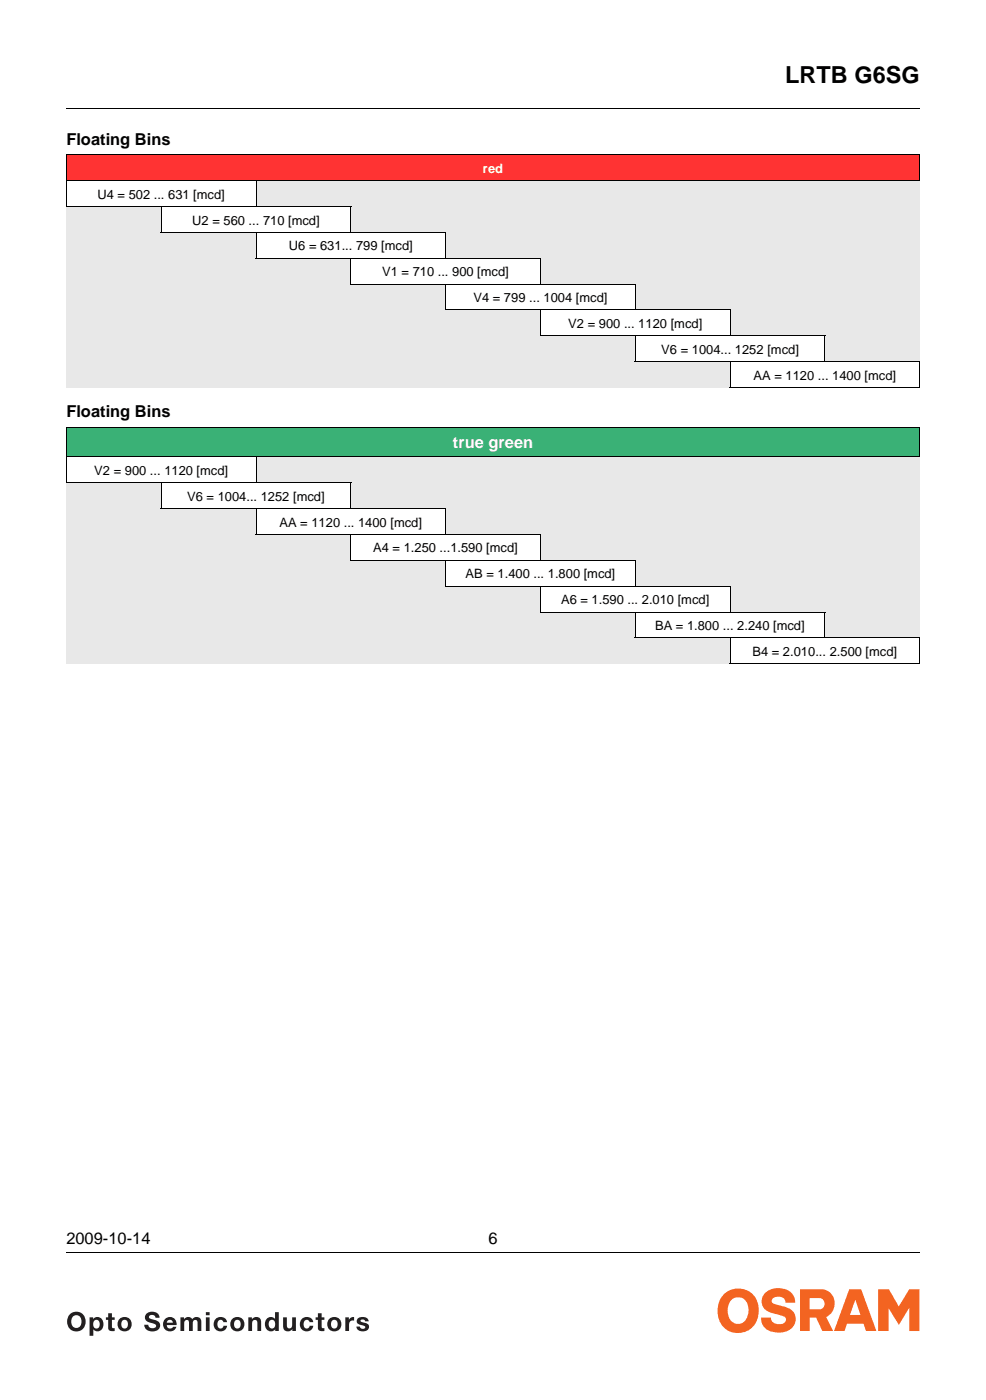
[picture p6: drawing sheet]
<svg xmlns="http://www.w3.org/2000/svg" width="207mm" height="294mm" viewBox="0 0 207 294" stroke-linecap="round" stroke-linejoin="round" font-family="sans-serif">
<path d="M13.9 22.8v.1zM13.9 263.2v.2z" fill="#000"/>
<path d="M13.9 22.9h179.3M13.9 263.3h179.3" fill="none" stroke="#000" stroke-width=".21"/>
<path d="M13.9 270.7h179.3v10.3h-179.3z" fill="#fff"/>
<g fill="#f36421">
<path d="M160.6 271.8a4.2 4.2 0 0 1 6 .3l.2 .5 .2 1.2-2-.1a1.6 1.6 0 0 0-1.2-1.2 1.6 1.6 0 0 0-1.6 .5v.7l.3 .3 1.2 .3a4.3 4.3 0 0 1 3.3 2 2.87 2.87 0 0 1-2.7 3.7 3.5 3.5 0 0 1-4.4-2.5l-.1-.6h2.1a1.77 1.77 0 0 0 2.8 1.1 .78 .78 0 0 0-.1-1.3l-1.2-.4a5.5 5.5 0 0 1-2.9-1.3 2.46 2.46 0 0 1 .1-3.2z"/>
<path d="M184.4 270.9h2.3l2.1 3.7 2.2-3.7h2.1v8.8h-2.1v-4.9l-2.2 3.6-2.2-3.4v4.7h-2.2z"/>
</g>
<g fill="#f36421">
<path d="M178.4 270.9h2.5l3.2 8.8h-2.2l-.6-1.5h-3.4l-.5 1.5h-2.2zM179.6 273.1l-1.1 3.2h2.2z" fill-rule="evenodd"/>
<path d="M168 270.9h4.5a3 3 0 0 1 2.8 2.6 3 3 0 0 1-1.8 3.3l1.5 2.9h-2.3l-1.3-2.8h-1.3v2.8h-2.1zM170 272.8h2.1a1.19 1.19 0 0 1 1.1 1.2 1.19 1.19 0 0 1-1 1.2h-2.2z" fill-rule="evenodd"/>
<path d="M152.2 271.8a5.1 5.1 0 0 0 .5 7.8 4.4 4.4 0 0 0 6.6-4.1 4.3 4.3 0 0 0-2.3-4.3 4.3 4.3 0 0 0-4.8 .6zM153.5 273.3a2.12 2.12 0 0 1 2.4-.5 2.12 2.12 0 0 1 1.3 2 2.72 2.72 0 0 1-2.2 3.4 2.63 2.63 0 0 1-2.1-3.3l.3-1.1z" fill-rule="evenodd"/>
</g>
<g fill="#231f20">
<path d="M22.7 276h.8v.8h.6v.6h-.6v1.6l.6 .1v.6h-.5a.71 .71 0 0 1-.9-.6v-1.7h-.5v-.6h.5z"/>
<path d="M30.7 276.1a1.65 1.65 0 0 1 2.8 .8h-.8a.72 .72 0 0 0-.7-.6 .72 .72 0 0 0-.7 .5l.2 .3 1 .3a1.18 1.18 0 0 1 1.1 1.1 1.18 1.18 0 0 1-1 1.2 1.67 1.67 0 0 1-2.3-1.3h.8a.87 .87 0 0 0 .8 .7 .87 .87 0 0 0 .9-.5 1.22 1.22 0 0 0-1.2-.6 1.14 1.14 0 0 1-1-.7 1.14 1.14 0 0 1 .1-1.2z"/>
<path d="M37.9 276.8h.7v.4a1.03 1.03 0 0 1 1.8 0 1.04 1.04 0 0 1 1.1-.4 1.04 1.04 0 0 1 .8 1v1.9h-.8v-1.6a.54 .54 0 0 0-.5-.7 .54 .54 0 0 0-.5 .7v1.6h-.8v-1.6a.51 .51 0 0 0-.3-.7 .51 .51 0 0 0-.7 .3v2h-.8z"/>
<path d="M45.4 277.1a1.41 1.41 0 0 1 2.3 .8h-.8a.67 .67 0 0 0-.9-.5 .67 .67 0 0 0-.3 .9 .67 .67 0 0 0 .4 .9 .67 .67 0 0 0 .8-.6h.8a1.47 1.47 0 0 1-2.1 1 1.47 1.47 0 0 1-.5-2.2z"/>
<path d="M52.2 276.8h.7v.4a1.06 1.06 0 0 1 1.3-.4 1.06 1.06 0 0 1 .6 1.2v1.7h-.7v-1.6a.56 .56 0 0 0-.4-.7 .56 .56 0 0 0-.7 .4l-.1 1.9h-.7z"/>
<path d="M59.5 276.8h.7v1.7a.56 .56 0 0 0 .4 .7 .56 .56 0 0 0 .7-.5l.1-1.9h.7v2.9h-.7v-.4a1.06 1.06 0 0 1-1.2 .4 1.06 1.06 0 0 1-.7-1.1z"/>
<path d="M63.5 277.1a1.41 1.41 0 0 1 2.3 .8h-.8a.67 .67 0 0 0-.9-.5 .67 .67 0 0 0-.3 .9 .67 .67 0 0 0 .4 .9 .67 .67 0 0 0 .8-.6h.8a1.47 1.47 0 0 1-2.1 1 1.47 1.47 0 0 1-.5-2.2z"/>
<path d="M66.8 276h.8v.8h.5v.6h-.5v1.6l.5 .1v.6h-.4a.71 .71 0 0 1-.9-.6v-1.7h-.5v-.6h.5z"/>
<path d="M72.5 276.8h.8v.6a.97 .97 0 0 1 1.1-.6v.7h-.2a.78 .78 0 0 0-.9 .9v1.3h-.8z"/>
<path d="M75.2 277.1a1.42 1.42 0 0 1 2.2 .6h-.7a.53 .53 0 0 0-.5-.4 .53 .53 0 0 0-.5 .3l.3 .2 .6 .2a.89 .89 0 0 1 .9 .9 .89 .89 0 0 1-.9 .9h-.4a1.18 1.18 0 0 1-1.3-1h.7a.53 .53 0 0 0 .5 .5 .53 .53 0 0 0 .6-.6l-.9-.2a.81 .81 0 0 1-.8-.5 .81 .81 0 0 1 .2-.9z"/>
<path d="M15.3 276.7a1.17 1.17 0 0 1 1.5 0 1.17 1.17 0 0 1 .3 1.4 1.08 1.08 0 0 1-1.3 1 1.08 1.08 0 0 1-.8-1.3zM14.6 276.3a2.07 2.07 0 0 0-.2 2.7 2.07 2.07 0 0 0 2.7 .5 2.06 2.06 0 0 0 .5-3 2.06 2.06 0 0 0-3-.2z"/>
<path d="M19.7 277.7a.7 .7 0 0 1 .9-.2 .7 .7 0 0 1 .3 .8 .71 .71 0 0 1-.6 .9 .71 .71 0 0 1-.7-.9zM18.8 276.8v3.9h.8v-1.3a1.22 1.22 0 0 0 1.5 .3 1.22 1.22 0 0 0 .6-1.4 1.25 1.25 0 0 0-.6-1.4 1.25 1.25 0 0 0-1.5 .3v-.4z"/>
<path d="M25.6 277.7a.71 .71 0 0 1 .9-.3 .71 .71 0 0 1 .4 .9 .72 .72 0 0 1-.7 .9 .72 .72 0 0 1-.7-.9zM24.7 278.3a1.52 1.52 0 0 0 3 0 1.52 1.52 0 0 0-3 0z"/>
<path d="M35.2 277.6a.64 .64 0 0 1 .7-.2 .64 .64 0 0 1 .4 .6h-1.3zM34.8 277.1a1.49 1.49 0 0 0-.1 2.4 1.49 1.49 0 0 0 2.3-.7h-.6a.7 .7 0 0 1-.8 .4 .7 .7 0 0 1-.6-.7h2.1a1.44 1.44 0 0 0-.7-1.5 1.44 1.44 0 0 0-1.6 .1z"/>
<path d="M43.2 276.8h.8v2.9h-.8zM43.2 275.8h.8v.6h-.8z"/>
<path d="M49.3 277.7a.71 .71 0 0 1 .9-.3 .71 .71 0 0 1 .3 .9 .72 .72 0 0 1-.7 .9 .72 .72 0 0 1-.6-.9zM48.4 278.3a1.52 1.52 0 0 0 3 0 1.52 1.52 0 0 0-3 0z"/>
<path d="M56.6 277.6a.7 .7 0 0 1 .8-.2 .7 .7 0 0 1 .4 .9 .72 .72 0 0 1-.7 .9 .72 .72 0 0 1-.7-.9zM56.1 277.1a1.5 1.5 0 0 0-.4 1.8 1.5 1.5 0 0 0 1.7 .8l.4-.4v.4h.8v-3.9h-.8v1.4l-.4-.3a1.21 1.21 0 0 0-1.3 .2z"/>
<path d="M69.7 277.7a.71 .71 0 0 1 .9-.3 .71 .71 0 0 1 .3 .9 .72 .72 0 0 1-.7 .9 .72 .72 0 0 1-.7-.9zM68.7 278.3a1.55 1.55 0 0 0 3.1 0 1.55 1.55 0 0 0-3.1 0z"/>
</g>
<path d="M13.9 32.5h179.3v5.5h-179.3z" fill="#f33"/>
<path d="M13.9 38h39.9v5.4h-39.9z" fill="#fff"/>
<g fill="#e8e8e8">
<path d="M53.8 38h19.9v5.4h-19.9z"/>
<path d="M73.7 38h119.5v5.4h-119.5z"/>
<path d="M13.9 43.4h20v5.4h-20z"/>
</g>
<path d="M33.9 43.4h39.8v5.4h-39.8z" fill="#fff"/>
<g fill="#e8e8e8">
<path d="M73.7 43.4h19.9v5.4h-19.9z"/>
<path d="M93.6 43.4h99.6v5.4h-99.6z"/>
<path d="M13.9 48.8h39.9v5.5h-39.9z"/>
</g>
<path d="M53.8 48.8h39.8v5.5h-39.8z" fill="#fff"/>
<g fill="#e8e8e8">
<path d="M93.6 48.8h19.9v5.5h-19.9z"/>
<path d="M113.5 48.8h79.7v5.5h-79.7z"/>
<path d="M13.9 54.3h59.8v5.4h-59.8z"/>
</g>
<path d="M73.7 54.3h39.8v5.4h-39.8z" fill="#fff"/>
<g fill="#e8e8e8">
<path d="M113.5 54.3h19.9v5.4h-19.9z"/>
<path d="M133.4 54.3h59.8v5.4h-59.8z"/>
<path d="M13.9 59.7h79.7v5.4h-79.7z"/>
</g>
<path d="M93.6 59.7h39.8v5.4h-39.8z" fill="#fff"/>
<g fill="#e8e8e8">
<path d="M133.4 59.7h19.9v5.4h-19.9z"/>
<path d="M153.3 59.7h39.9v5.4h-39.9z"/>
<path d="M13.9 65.1h99.6v5.5h-99.6z"/>
</g>
<path d="M113.5 65.1h39.8v5.5h-39.8z" fill="#fff"/>
<g fill="#e8e8e8">
<path d="M153.3 65.1h19.9v5.5h-19.9z"/>
<path d="M173.2 65.1h20v5.5h-20z"/>
<path d="M13.9 70.6h119.5v5.4h-119.5z"/>
</g>
<path d="M133.4 70.6h39.8v5.4h-39.8z" fill="#fff"/>
<g fill="#e8e8e8">
<path d="M173.2 70.6h20v5.4h-20z"/>
<path d="M13.9 76h139.4v5.4h-139.4z"/>
</g>
<path d="M153.3 76h39.9v5.4h-39.9z" fill="#fff"/>
<path d="M13.9 89.8h179.3v6.2h-179.3z" fill="#3ab176"/>
<path d="M13.9 96h39.9v5.4h-39.9z" fill="#fff"/>
<g fill="#e8e8e8">
<path d="M53.8 96h19.9v5.4h-19.9z"/>
<path d="M73.7 96h119.5v5.4h-119.5z"/>
<path d="M13.9 101.4h20v5.5h-20z"/>
</g>
<path d="M33.9 101.4h39.8v5.5h-39.8z" fill="#fff"/>
<g fill="#e8e8e8">
<path d="M73.7 101.4h19.9v5.5h-19.9z"/>
<path d="M93.6 101.4h99.6v5.5h-99.6z"/>
<path d="M13.9 106.9h39.9v5.4h-39.9z"/>
</g>
<path d="M53.8 106.9h39.8v5.4h-39.8z" fill="#fff"/>
<g fill="#e8e8e8">
<path d="M93.6 106.9h19.9v5.4h-19.9z"/>
<path d="M113.5 106.9h79.7v5.4h-79.7z"/>
<path d="M13.9 112.3h59.8v5.4h-59.8z"/>
</g>
<path d="M73.7 112.3h39.8v5.4h-39.8z" fill="#fff"/>
<g fill="#e8e8e8">
<path d="M113.5 112.3h19.9v5.4h-19.9z"/>
<path d="M133.4 112.3h59.8v5.4h-59.8z"/>
<path d="M13.9 117.7h79.7v5.5h-79.7z"/>
</g>
<path d="M93.6 117.7h39.8v5.5h-39.8z" fill="#fff"/>
<g fill="#e8e8e8">
<path d="M133.4 117.7h19.9v5.5h-19.9z"/>
<path d="M153.3 117.7h39.9v5.5h-39.9z"/>
<path d="M13.9 123.2h99.6v5.4h-99.6z"/>
</g>
<path d="M113.5 123.2h39.8v5.4h-39.8z" fill="#fff"/>
<g fill="#e8e8e8">
<path d="M153.3 123.2h19.9v5.4h-19.9z"/>
<path d="M173.2 123.2h20v5.4h-20z"/>
<path d="M13.9 128.6h119.5v5.4h-119.5z"/>
</g>
<path d="M133.4 128.6h39.8v5.4h-39.8z" fill="#fff"/>
<g fill="#e8e8e8">
<path d="M173.2 128.6h20v5.4h-20z"/>
<path d="M13.9 134h139.4v5.5h-139.4z"/>
</g>
<path d="M153.3 134h39.9v5.5h-39.9z" fill="#fff"/>
<g fill="none" stroke="#000" stroke-width=".21">
<path d="M13.9 32.6h179.3M13.9 38h179.3M13.9 32.6v10.7M53.8 37.9v5.6M193.2 32.6v5.3M13.9 43.4h59.9M33.8 48.8h59.9M33.9 43.3v5.5M53.7 54.3h59.9M53.8 48.8v5.4M73.6 59.7h59.9M73.7 43.5v5.4"/>
<path d="M73.7 54.2v5.4M93.6 48.9v5.4M93.6 59.6v5.5M113.5 54.3v5.5M133.4 59.8v5.4M93.5 65.1h59.9M113.4 70.6h59.9M113.5 65.1v5.4M133.3 76h59.9M133.4 70.5v5.4M153.3 65.2v5.4M153.3 75.9v5.5"/>
<path d="M173.2 70.6v5.5M193.2 76.1v5.3M13.9 89.8h179.3M13.9 96h179.3M13.9 89.9v11.5M53.8 95.9v5.6M153.3 81.4h39.9M193.2 89.9v6M13.9 101.4h59.9M33.8 106.9h59.9M33.9 101.4v5.4M53.7 112.3h59.9"/>
<path d="M53.8 106.8v5.4M73.6 117.7h59.9M73.7 101.5v5.5M73.7 112.2v5.5M93.6 107v5.4M93.6 117.7v5.4M113.5 112.4v5.4M133.4 117.8v5.5M93.5 123.2h59.9M113.4 128.6h59.9M113.5 123.1v5.4M133.3 134h59.9"/>
<path d="M133.4 128.5v5.5M153.3 139.5h39.9M153.3 123.3v5.4M153.3 134v5.4M173.2 128.7v5.4M193.2 134.1v5.3"/>
</g>
<text font-size="4.9" x="164.9" y="17.4">LRTB G6SG</text>
<g font-size="3.5">
<text x="13.9" y="30.4">Floating Bins</text>
<text x="13.9" y="87.7">Floating Bins</text>
<text x="13.9" y="261.4">2009-10-14</text>
<text x="102.6" y="261.4">6</text>
</g>
<text font-size="3.5" fill="#fff" x="95.1" y="94.1">true green</text>
<g font-size="2.7">
<text x="20.5" y="41.8">U4 = 502 ... 631 [mcd]</text>
<text x="40.4" y="47.2">U2 = 560 ... 710 [mcd]</text>
<text x="60.7" y="52.6">U6 = 631... 799 [mcd]</text>
<text x="80.3" y="58.1">V1 = 710 ... 900 [mcd]</text>
<text x="99.4" y="63.5">V4 = 799 ... 1004 [mcd]</text>
<text x="119.3" y="68.9">V2 = 900 ... 1120 [mcd]</text>
<text x="138.9" y="74.4">V6 = 1004... 1252 [mcd]</text>
<text x="158.3" y="79.8">AA = 1120 ... 1400 [mcd]</text>
<text x="19.8" y="99.8">V2 = 900 ... 1120 [mcd]</text>
<text x="39.3" y="105.2">V6 = 1004... 1252 [mcd]</text>
<text x="58.7" y="110.7">AA = 1120 ... 1400 [mcd]</text>
<text x="78.4" y="116.1">A4 = 1.250 ...1.590 [mcd]</text>
<text x="97.8" y="121.5">AB = 1.400 ... 1.800 [mcd]</text>
<text x="117.8" y="127">A6 = 1.590 ... 2.010 [mcd]</text>
<text x="137.6" y="132.4">BA = 1.800 ... 2.240 [mcd]</text>
<text x="158" y="137.8">B4 = 2.010... 2.500 [mcd]</text>
</g>
<text font-size="2.7" fill="#fff" x="101.4" y="36.3">red</text>
</svg>
